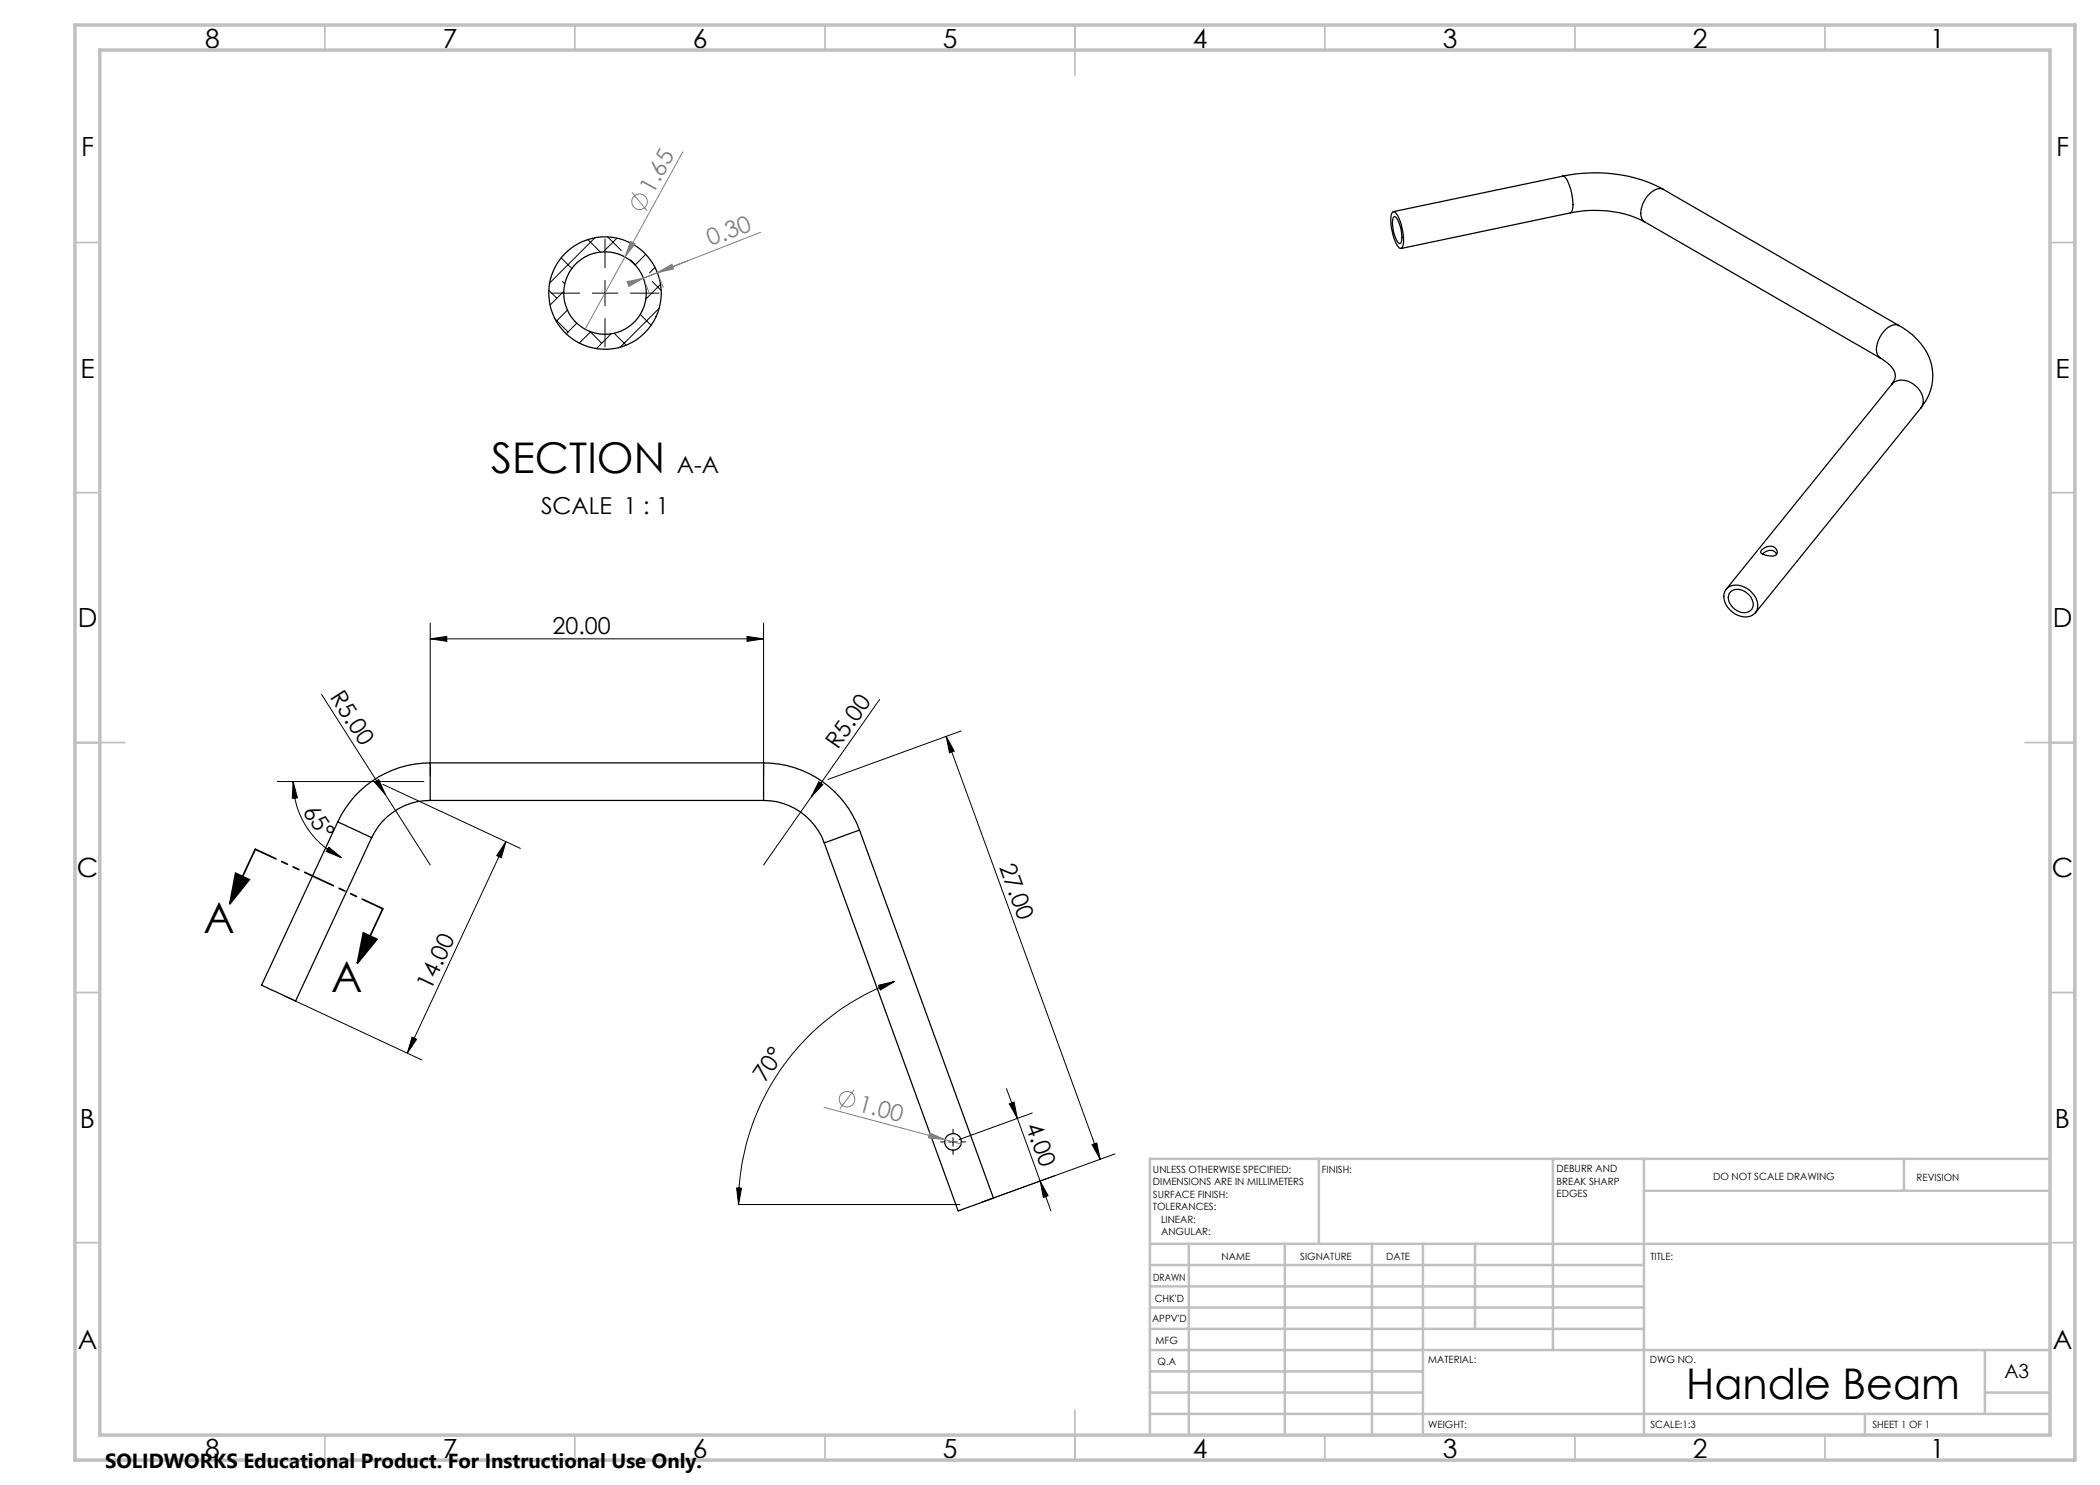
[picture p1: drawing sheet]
<svg xmlns="http://www.w3.org/2000/svg" width="420mm" height="297mm" viewBox="0 0 420 297" stroke-linecap="round" stroke-linejoin="round" font-family="sans-serif">
<g fill="none" stroke="#000" stroke-width=".25">
<path d="M312.5 35.2a29.8 29.8 0 0 1 20.2 2.7M312.5 35.2a1.5 1.5 0 0 1 1.2 1.4 9.6 9.6 0 0 1 .7 5.6l-.3 .4M312.5 35.2l-33.8 7.1M332.7 37.9l-.1-.1a2.78 2.78 0 0 0-3.1 1.4 5.1 5.1 0 0 0-1.2 4.4l.2 .4 .4 .4M332.7 37.9l47.1 27.2M278.6 42.4a.63 .63 0 0 1 .8 .5 10 10 0 0 1 1.1 6.5l-.3 .3a1.91 1.91 0 0 1-1.3-1.7 8.7 8.7 0 0 1-.5-5.4zM278.8 43.4a1.54 1.54 0 0 1 1.1 1.4 5.3 5.3 0 0 1 .2 3.9 1.54 1.54 0 0 1-1.1-1.5 5.3 5.3 0 0 1-.2-3.8zM314.1 42.6a22.3 22.3 0 0 1 14.8 1.8M314.1 42.6l-33.9 7.1M328.9 44.4l47.2 27.2M376.1 71.6a4.8 4.8 0 0 1 3 3.7l-.2 .6-.5 1M378.4 76.9a3.2 3.2 0 0 1 4.2-.1 3.5 3.5 0 0 1 1.6 4.8"/>
<path d="M378.4 76.9l-33.2 41M379.8 65.1a11.9 11.9 0 0 1 6.8 10.1 10.1 10.1 0 0 1-2.4 6.4M379.8 65.1a2.52 2.52 0 0 0-3.1 1.3 5 5 0 0 0-1.2 4.5l.6 .7M384.2 81.6l-33.1 41M345.6 117.5a4.1 4.1 0 0 1 5.6 2.2 2.44 2.44 0 0 1-.1 2.9 2.44 2.44 0 0 1-2.8 .7 4.3 4.3 0 0 1-3.5-4.6l.4-.8zM346.1 118.4a2.93 2.93 0 0 1 4.3 1.5 1.82 1.82 0 0 1-.3 2.2 1.82 1.82 0 0 1-2.2 .3 3.2 3.2 0 0 1-2.2-3.3zM352.4 109.9a1.96 1.96 0 0 1 2.8-.1 .84 .84 0 0 1 .2 .9 .84 .84 0 0 1-.9 .5l-1-.1-1-.3-.4-.4zM352.5 110.8a1.7 1.7 0 0 1 2.8 0M86 152.6a20.4 20.4 0 0 0-18.4 11.8M86 152.6v7.5M86 152.6h66.7M152.7 152.6a20.5 20.5 0 0 1 19.2 13.4"/>
<path d="M152.7 152.6v7.5M67.6 164.4l-15.3 32.7 6.8 3.1 15.2-32.7M67.6 164.4l6.7 3.1M86 160.1a12.9 12.9 0 0 0-11.7 7.4M86 160.1h66.7M152.7 160.1a12.9 12.9 0 0 1 12.2 8.5M171.9 166l26.8 73.6-7.1 2.6-26.7-73.6M171.9 166l-7 2.6"/>
<circle cx="121" cy="58.6" r="11.3"/>
<circle cx="121" cy="58.6" r="8.3"/>
<circle cx="190.6" cy="228.4" r="1.67"/>
</g>
<g fill="none" stroke="#000" stroke-width=".2">
<path d="M109.7 58.1l1.7 1.6M110.2 58.6h5.7M112.2 51.6l2.2 2.1M112.5 56.3l.5 .5M112.7 58.3l-2.7 2.7M117.5 47.9l2.6 2.5M118.5 58.6h5M119 47.6l-9.1 9M121 47.8v5.7M121 56.1v5.1M121.5 47.4l2.7 2.7M123.4 47.6l-2.7 2.8"/>
<path d="M126.1 58.6h5.7M126.1 52l1 .9M129.2 50.9l-2.2 2.1M129.2 59.5l.1 .2M130.5 56.3l1.7 1.8M131 53.5l-1.1 1.1M132.1 56.9l-2.9 2.9M111 63.8l2.6 2.6M113.5 62l-2.2 2.2M115.4 64.6l-2.2 2.2M118 66.3l2.3 2.3M118.1 66.4l-2.2 2.2"/>
<path d="M121 63.7v5.7M122.2 66.8l-2.9 2.9M122.8 66.7l2.4 2.3M128.1 62.9l2.1 2.1M131.8 61.7l-7.8 7.8M64.3 138.9l21.7 34.1M86 127.8l3.4-.5v1zM86 124.6v30.4M86 127.8h66.7M149.4 127.3l3.3 .5-3.3 .5zM152.7 124.6v30.4M175.9 139.9l-13.6 19.4"/>
<path d="M55.5 156.3h29.3M58.6 156.3l.9 3.3-1 .1zM58.6 156.3a16.9 16.9 0 0 0 9.7 15.3M74.9 156.4l.8-.5 1.4 3zM76.6 156.9l27.5 12.8M162.3 159.3l-9.6 13.7M163.8 156.3l.8 .6-2.3 2.4zM189.2 147.3l30.8 84.5M189.2 147.3l1.7 2.9-1 .4zM192.2 146.2l-26.6 9.7M65.8 169.4l2.5 2.2-3.1-1.3zM101.2 168.3l-.9 3.3-1-.5z"/>
<path d="M101.2 168.3l-19.7 42.3M56.9 199.2l27.4 12.8M175.7 197.1l3.2-.8-2.8 1.7zM178.9 196.3a47.5 47.5 0 0 0-31.2 44.6M82.4 207.4l.9 .5-1.8 2.7zM201.3 217.7l2.2 6M147.3 237.6h1l-.6 3.3zM188.1 228.4h.8M189.8 228.4h1.7M190.6 225.8v.9M190.6 227.5v1.7M190.6 230.1v.8"/>
<path d="M192.3 228.4h.8M201.9 220.8l.9-.4 .7 3.3zM203.5 223.7l6.7 18.5M206.4 222.6l-14.6 5.3M208 236.2l1.6 2.9-.9 .4zM218.4 228.9l1-.3 .6 3.2zM223 230.8l-26.6 9.6 14.6-5.3M147.7 240.9h44.3"/>
</g>
<g fill="none" stroke="#808080" stroke-width=".2">
<path d="M126.4 38.5l3 3.7M136.6 30.4l-11.6 21M125 51.4l-8 14.4M125.4 56.3l3.3-.7-2.9 1.7zM126.1 48.3l.9 .5-2 2.6zM129.2 56.8l.6 1.8M131.5 54.5l2.9-1.7 .3 1zM131.9 55.7l.7 1.8M152.1 46.5l-23.4 9.1M170.9 217.9l-2.9 3.9M164.8 221.5l24.2 6.4M185.9 226.6l3.1 1.3-3.3-.3z"/>
<path d="M189 227.9l3.2 .9"/>
<circle cx="127.9" cy="40.3" r="1.55"/>
<circle cx="169.4" cy="219.9" r="1.56"/>
</g>
<path d="M47.1 174.7l2.7 1.2-3.8 4.9zM51 169.9l-5 10.9M72.7 186.6l2.7 1.3-3.9 4.7zM76.6 181.8l-5.1 10.8" fill="none" stroke="#000" stroke-width=".35"/>
<path d="M51.1 169.8l25.5 11.9" fill="none" stroke="#000" stroke-width=".35" stroke-dasharray="6.3 1.3 1.3 1.3 1.3 1.3" stroke-dashoffset="1.8"/>
<g fill="none" stroke="#c0c0c0" stroke-width=".35">
<path d="M65 5v5M115 5v5M165 5v5M215 5v10M265 5v5M315 5v5M365 5v5M15 48.5h5M410 48.5h5M15 98.5h5M410 98.5h5M15 148.5h10"/>
<path d="M405 148.5h10M15 198.5h5M410 198.5h5M15 248.5h5M410 248.5h5M65 287v5M115 287v5M165 287v5M215 282v10M265 287v5M315 287v5M365 287v5"/>
</g>
<g fill="none" stroke="#c0c0c0" stroke-width=".5">
<path d="M263.8 231.8v17M310.6 231.8v38.2M328.8 231.8v55.2M328.8 238.2h81.2M380.8 231.8v6.4M410 231.8h-180v55.2M230 248.8h180M230 257.3h98.8M230 253h98.8M237.8 248.8v38.2M257 248.8v38.2M274.4 248.8v38.2"/>
<path d="M284.6 248.8v38.2M295 248.8v17M230 265.8h98.8M230 261.5h98.8M230 278.5h54.6M230 274.3h54.6M230 270h180M397 278.5h13M397 270v12.8M230 282.8h180M373 282.8v4.2"/>
</g>
<path d="M15 5h400v287h-400zM20 10h390v277h-390z" fill="none" stroke="#c0c0c0" stroke-width=".7"/>
<path d="M47.1 174.7l2.7 1.2-3.8 4.9zM72.7 186.6l2.7 1.3-3.9 4.7z" fill="#000"/>
<g fill="#808080">
<path d="M126.1 48.3l.9 .5-2 2.6z"/>
<path d="M131.5 54.5l2.9-1.7 .3 1zM125.4 56.3l3.3-.7-2.9 1.7z"/>
</g>
<g fill="#000">
<path d="M74.9 156.4l.8-.5 1.4 3zM163.8 156.3l.8 .6-2.3 2.4z"/>
<path d="M149.4 127.3l3.3 .5-3.3 .5zM86 127.8l3.4-.5v1z"/>
<path d="M58.6 156.3l.9 3.3-1 .1zM65.8 169.4l2.5 2.2-3.1-1.3z"/>
<path d="M101.2 168.3l-.9 3.3-1-.5zM82.4 207.4l.9 .5-1.8 2.7z"/>
<path d="M175.7 197.1l3.2-.8-2.8 1.7zM147.3 237.6h1l-.6 3.3z"/>
<path d="M201.9 220.8l.9-.4 .7 3.3zM208 236.2l1.6 2.9-.9 .4z"/>
<path d="M218.4 228.9l1-.3 .6 3.2zM189.2 147.3l1.7 2.9-1 .4z"/>
</g>
<path d="M185.9 226.6l3.1 1.3-3.3-.3z" fill="#808080"/>
<g font-size="8.5">
<text x="98.2" y="94.6">SECTION</text>
<text x="40.7" y="186.5">A</text>
<text x="66.2" y="198.4">A</text>
<text x="337.2" y="279.7">Handle Beam</text>
</g>
<g font-size="5.3">
<text x="41" y="9.5">8</text>
<text x="88.5" y="9.5">7</text>
<text x="138.5" y="9.5">6</text>
<text x="188.5" y="9.5">5</text>
<text x="238.5" y="9.5">4</text>
<text x="288.5" y="9.5">3</text>
<text x="338.5" y="9.5">2</text>
<text x="386" y="9.5">1</text>
<text x="16.2" y="31.3">F</text>
<text x="411.2" y="31.3">F</text>
<text x="16.1" y="75.5">E</text>
<text x="411.1" y="75.5">E</text>
<text x="15.5" y="125.5">D</text>
<text x="410.5" y="125.5">D</text>
<text x="15.4" y="175.5">C</text>
<text x="410.4" y="175.5">C</text>
<text x="16" y="225.5">B</text>
<text x="411" y="225.5">B</text>
<text x="15.5" y="269.8">A</text>
<text x="410.5" y="269.8">A</text>
<text x="41" y="291.5">8</text>
<text x="88.5" y="291.5">7</text>
<text x="138.5" y="291.5">6</text>
<text x="188.5" y="291.5">5</text>
<text x="238.5" y="291.5">4</text>
<text x="288.5" y="291.5">3</text>
<text x="338.5" y="291.5">2</text>
<text x="386" y="291.5">1</text>
</g>
<g font-size="4.7" fill="#808080">
<text x="130.7" y="38.9" transform="rotate(-61 130.7 38.9)">1.65</text>
<text x="142.1" y="49.3" transform="rotate(-21 142.1 49.3)">0.30</text>
<text x="171.5" y="222.1" transform="rotate(15 171.5 222.1)">1.00</text>
</g>
<g font-size="4.7">
<text x="135.3" y="94.6">A-A</text>
<text x="108.2" y="102.8">SCALE 1 : 1</text>
<text x="110.5" y="126.7">20.00</text>
<text x="65.9" y="139.4" transform="rotate(58 65.9 139.4)">R5.00</text>
<text x="167.6" y="150.1" transform="rotate(-55 167.6 150.1)">R5.00</text>
<text x="60.5" y="162.4" transform="rotate(55 60.5 162.4)">65°</text>
<text x="199.8" y="173.3" transform="rotate(70 199.8 173.3)">27.00</text>
<text x="86.2" y="198.2" transform="rotate(-65 86.2 198.2)">14.00</text>
<text x="153" y="216.7" transform="rotate(-56 153 216.7)">70°</text>
<text x="205.1" y="225.2" transform="rotate(70 205.1 225.2)">4.00</text>
</g>
<text font-size="4.1" x="21" y="293.7">SOLIDWORKS Educational Product. For Instructional Use Only.</text>
<text font-size="3.9" x="400.9" y="275.5">A3</text>
<g font-size="2">
<text x="230.6" y="234.6">UNLESS OTHERWISE SPECIFIED:</text>
<text x="230.6" y="237.1">DIMENSIONS ARE IN MILLIMETERS</text>
<text x="230.6" y="239.6">SURFACE FINISH:</text>
<text x="264.4" y="234.6">FINISH:</text>
<text x="311.3" y="234.5">DEBURR AND</text>
<text x="311.3" y="237">BREAK SHARP</text>
<text x="311.3" y="239.5">EDGES</text>
<text x="342.6" y="236">DO NOT SCALE DRAWING</text>
<text x="383.3" y="236.2">REVISION</text>
<text x="230.6" y="242.1">TOLERANCES:</text>
<text x="232.2" y="244.6">LINEAR:</text>
<text x="232.2" y="247.1">ANGULAR:</text>
<text x="244.3" y="252">NAME</text>
<text x="260" y="251.9">SIGNATURE</text>
<text x="277.2" y="251.9">DATE</text>
<text x="330.1" y="251.9">TITLE:</text>
<text x="230.6" y="256.1">DRAWN</text>
<text x="230.9" y="260.3">CHK'D</text>
<text x="230.4" y="264.4">APPV'D</text>
<text x="231.1" y="268.8">MFG</text>
<text x="231.5" y="273">Q.A</text>
<text x="285.6" y="272.5">MATERIAL:</text>
<text x="330" y="272.5">DWG NO.</text>
<text x="285.6" y="285.5">WEIGHT:</text>
<text x="330.1" y="285.6">SCALE:1:3</text>
<text x="374.5" y="285.6">SHEET 1 OF 1</text>
</g>
</svg>
